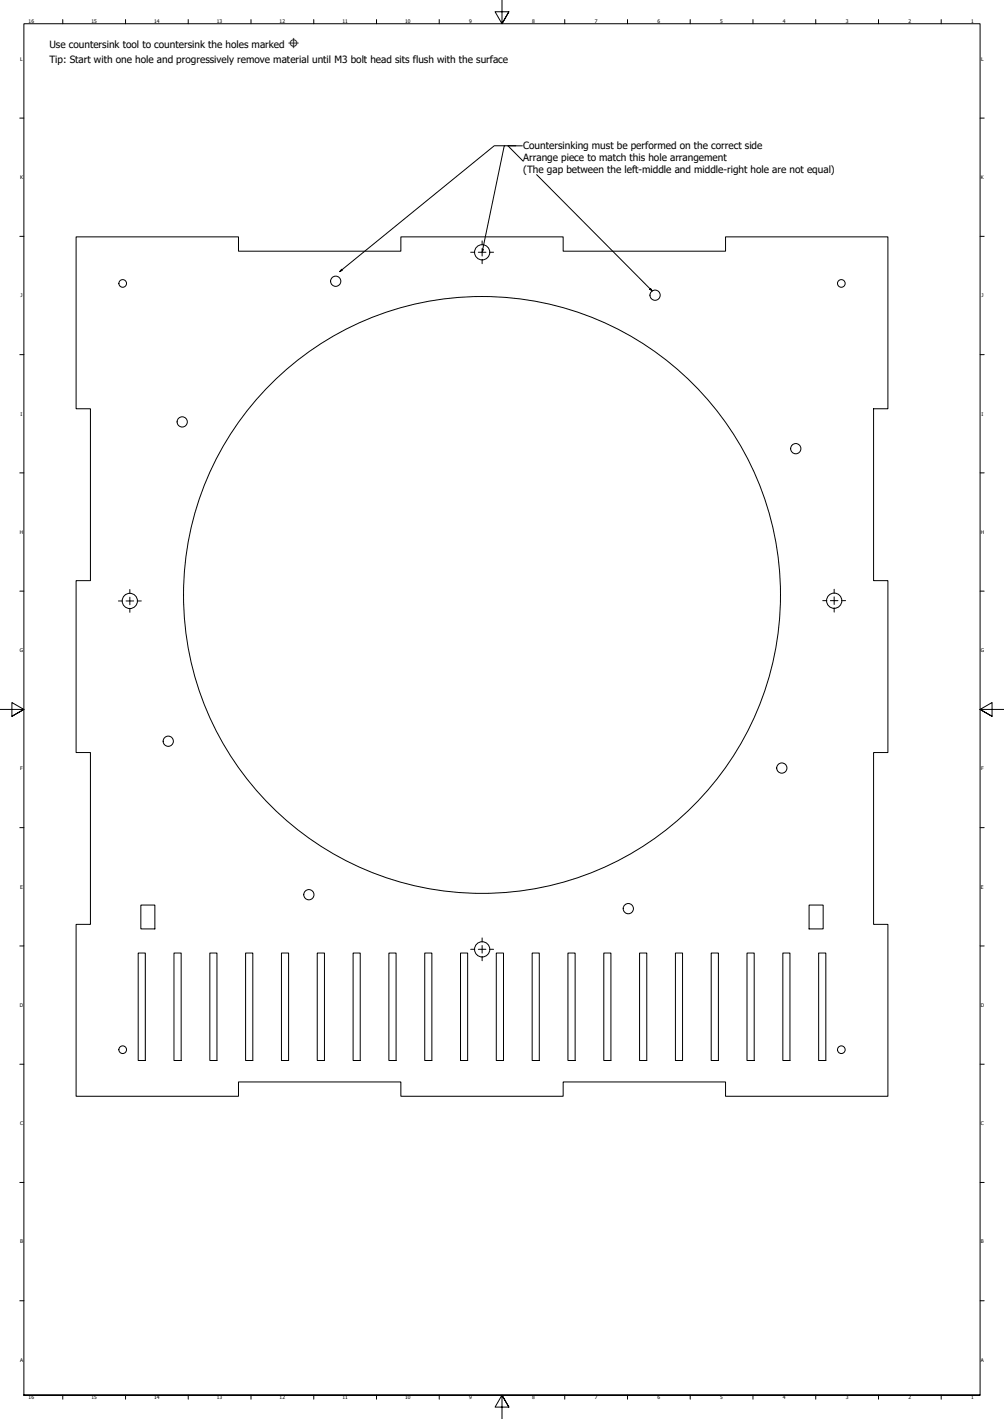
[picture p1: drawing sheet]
<svg xmlns="http://www.w3.org/2000/svg" width="841mm" height="1189mm" viewBox="0 0 841 1189" stroke-linecap="round" stroke-linejoin="round" font-family="sans-serif">
<!-- layer: Visible (ANSI) -->
<g fill="none" stroke="#000" stroke-width=".84">
<path d="M64 198h136v12h136v-12h136v12h136v-12h136v144h-12v144h12v145h-12v143h12v144h-136v-12h-136v12h-136v-12h-136v12h-136v-144h12v-143h-12v-145h12v-144h-12zM118 758h12v20h-12zM678 758h12v20h-12zM116 798h6v91h-6zM146 798h6v91h-6zM176 798h6v91h-6zM206 798h6v91h-6zM236 798h6v91h-6zM266 798h6v91h-6zM296 798h6v91h-6zM326 798h6v91h-6zM356 798h6v91h-6z"/>
<path d="M386 798h6v91h-6zM416 798h6v91h-6zM446 798h6v91h-6zM476 798h6v91h-6zM506 798h6v91h-6zM536 798h6v91h-6zM566 798h6v91h-6zM596 798h6v91h-6zM626 798h6v91h-6zM656 798h6v91h-6zM686 798h6v91h-6z"/>
<circle cx="404" cy="211" r="6"/>
<circle cx="103" cy="237" r="3"/>
<circle cx="281" cy="236" r="4"/>
<circle cx="705" cy="237" r="3"/>
<circle cx="549" cy="247" r="4"/>
<circle cx="153" cy="353" r="4"/>
<circle cx="667" cy="376" r="4"/>
<circle cx="404" cy="498" r="250"/>
<circle cx="109" cy="503" r="6"/>
<circle cx="699" cy="503" r="6"/>
<circle cx="141" cy="621" r="4"/>
<circle cx="655" cy="643" r="4"/>
<circle cx="259" cy="750" r="4"/>
<circle cx="526" cy="761" r="4"/>
<circle cx="404" cy="795" r="6"/>
<circle cx="103" cy="879" r="3"/>
<circle cx="705" cy="879" r="3"/>
</g>
<!-- layer: Border (ANSI) -->
<g fill="none" stroke="#000" stroke-width=".84">
<path d="M420 0v20l-5-10h11l-6 10 6-10M53 16v4M105 16v4M158 16v4M210 16v4M263 16v4M315 16v4M368 16v4M473 16v4M526 16v4M578 16v4M631 16v4"/>
<path d="M683 16v4M736 16v4M788 16v4M17 99h3M821 99h3M17 198h3M821 198h3M17 297h3M821 297h3M17 396h3M821 396h3M17 495h3"/>
<path d="M821 495h3M0 594h20l-10-5v11l10-6-10 6M841 594h-20l10-5v11l-10-6 10 6M17 693h3M821 693h3M17 793h3M821 793h3M17 892h3M821 892h3M17 991h3M821 991h3M17 1090h3"/>
<path d="M821 1090h3M20 1169v-1149h801v1149h-801h801M53 1169v3M105 1169v3M158 1169v3M210 1169v3M263 1169v3M315 1169v3M368 1169v3M426 1179l-6-10 6 10h-11l5-10v20M473 1169v3M526 1169v3"/>
<path d="M578 1169v3M631 1169v3M683 1169v3M736 1169v3M788 1169v3"/>
</g>
<!-- layer: Symbol (ANSI) -->
<path d="M423 122h-9l-129 106M432 122h-10l-18 89M438 122h-12l12 13M450 146l96 98M404 209h1l-1 2M286 226h1l-2 2zM544 242h1l1 2z" fill="none" stroke="#000" stroke-width=".84"/>
<g fill="#000">
<path d="M404 209h1l-1 2z" fill-rule="evenodd"/>
<path d="M286 226h1l-2 2z" fill-rule="evenodd"/>
<path d="M544 242h1l1 2z" fill-rule="evenodd"/>
</g>
<!-- layer: Center Mark (ANSI) -->
<g fill="none" stroke="#000" stroke-width=".84">
<path d="M394 211h4M401 211h6M404 202v3M404 208v7M404 218v3M410 211h3M109 494v3M699 494v3M99 504h4M106 504h6M109 500v7M109 510v3"/>
<path d="M115 504h3M689 503h4M696 503h6M699 500v6M699 509v4M705 503h3M394 795h4M401 795h6M404 786v3M404 792v7M410 795h3M404 802v3"/>
</g>
<g font-size="8.4">
<text x="41" y="40">Use countersink tool to countersink the holes marked ⌖</text>
<text x="41" y="53">Tip: Start with one hole and progressively remove material until M3 bolt head sits flush with the surface</text>
<text x="438" y="125">Countersinking must be performed on the correct side</text>
<text x="438" y="135">Arrange piece to match this hole arrangement</text>
<text x="438" y="145">(The gap between the left-middle and middle-right hole are not equal)</text>
</g>
<g font-size="4.2">
<text x="24" y="19">16</text>
<text x="77" y="19">15</text>
<text x="129" y="19">14</text>
<text x="182" y="19">13</text>
<text x="234" y="19">12</text>
<text x="287" y="19">11</text>
<text x="339" y="19">10</text>
<text x="393" y="19">9</text>
<text x="446" y="19">8</text>
<text x="498" y="19">7</text>
<text x="551" y="19">6</text>
<text x="603" y="19">5</text>
<text x="656" y="19">4</text>
<text x="708" y="19">3</text>
<text x="761" y="19">2</text>
<text x="814" y="19">1</text>
<text x="17" y="51">L</text>
<text x="822" y="51">L</text>
<text x="17" y="150">K</text>
<text x="822" y="150">K</text>
<text x="17" y="249">J</text>
<text x="822" y="249">J</text>
<text x="17" y="348">I</text>
<text x="822" y="348">I</text>
<text x="17" y="447">H</text>
<text x="821" y="447">H</text>
<text x="17" y="546">G</text>
<text x="821" y="546">G</text>
<text x="17" y="645">F</text>
<text x="822" y="645">F</text>
<text x="17" y="744">E</text>
<text x="822" y="744">E</text>
<text x="17" y="844">D</text>
<text x="821" y="844">D</text>
<text x="17" y="943">C</text>
<text x="822" y="943">C</text>
<text x="17" y="1042">B</text>
<text x="822" y="1042">B</text>
<text x="17" y="1141">A</text>
<text x="822" y="1141">A</text>
<text x="24" y="1172">16</text>
<text x="77" y="1172">15</text>
<text x="129" y="1172">14</text>
<text x="182" y="1172">13</text>
<text x="234" y="1172">12</text>
<text x="287" y="1172">11</text>
<text x="339" y="1172">10</text>
<text x="393" y="1172">9</text>
<text x="446" y="1172">8</text>
<text x="498" y="1172">7</text>
<text x="551" y="1172">6</text>
<text x="603" y="1172">5</text>
<text x="656" y="1172">4</text>
<text x="708" y="1172">3</text>
<text x="761" y="1172">2</text>
<text x="814" y="1172">1</text>
</g>
</svg>
